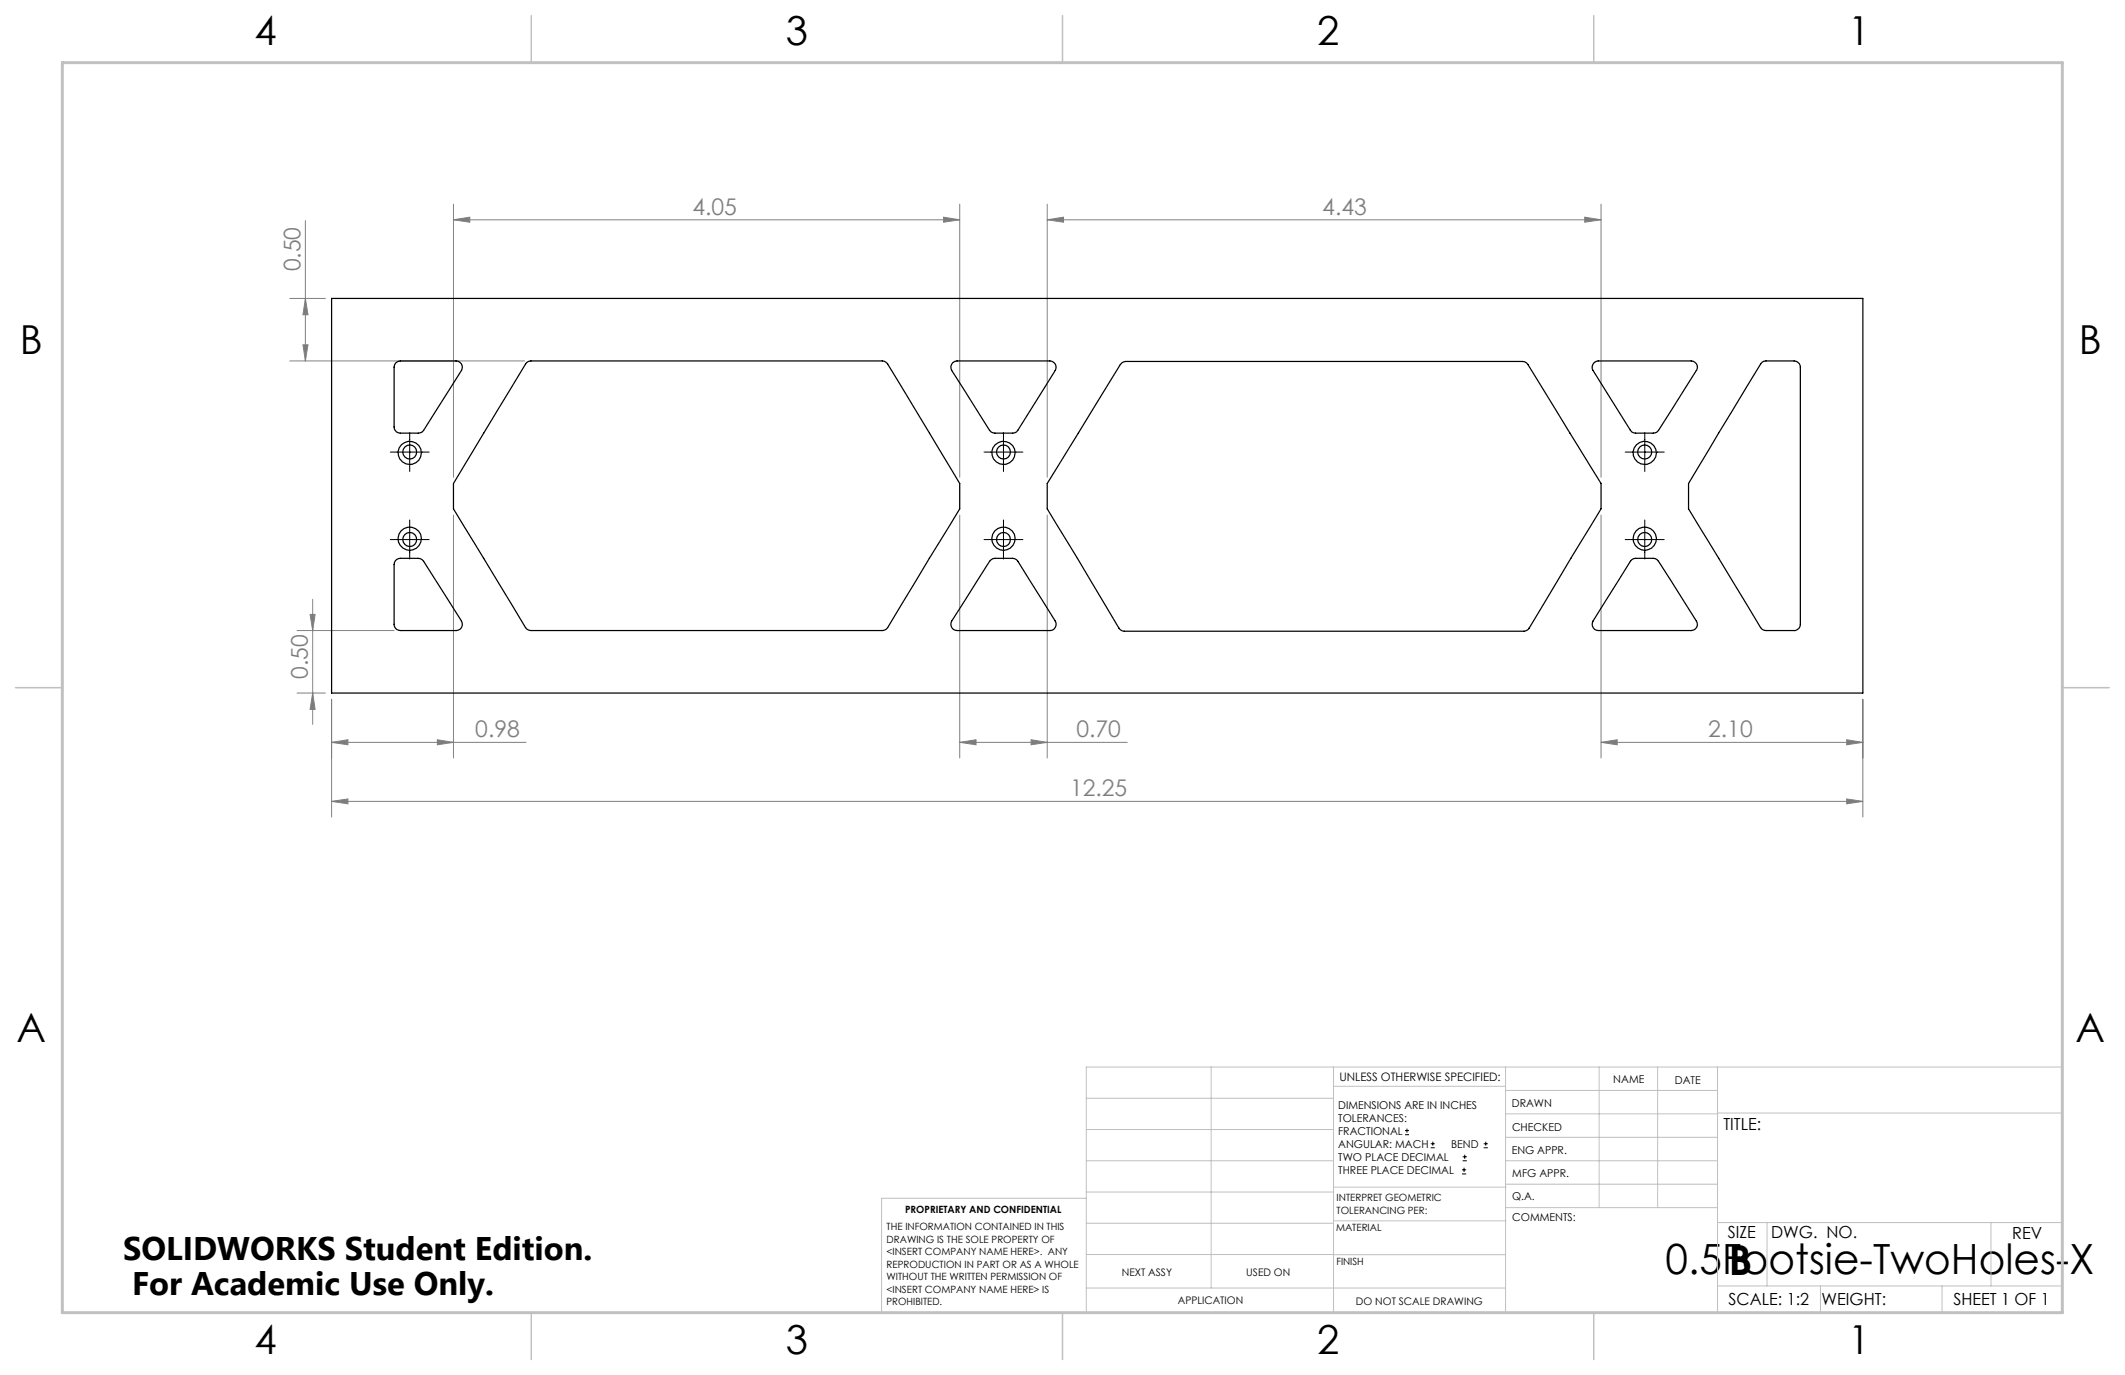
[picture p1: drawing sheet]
<svg xmlns="http://www.w3.org/2000/svg" width="432mm" height="279mm" viewBox="0 0 432 279" stroke-linecap="round" stroke-linejoin="round" font-family="sans-serif">
<g fill="none" stroke="#000" stroke-width=".2">
<path d="M79.3 91.9h7.9M83.3 87.9v7.9M200 91.9h7.9M203.9 87.9v7.9M330.2 91.9h8M334.2 87.9v7.9M79.3 109.6h7.9M83.3 105.7v7.9M200 109.6h7.9M203.9 105.7v7.9M330.2 109.6h8M334.2 105.7v7.9"/>
<path d="M285.5 230.6h.8M285.5 229.7h.8M285.9 229.3v.9M290.7 233.2h.8M290.7 232.4h.8M291.1 232v.8M297.1 238.5h.8M297.1 237.7h.8M297.2 235.9h.9M297.2 235.1h.9M297.5 237.3v.8M297.6 234.6v.9"/>
<path d="M301.5 233.2h.8M301.5 232.4h.8M301.9 232v.8"/>
</g>
<g fill="none" stroke="#808080" stroke-width=".2">
<path d="M62.1 44.8v28.5M92.1 44.7l3.4-.6v1.1zM92.1 41.5v55.5M92.1 44.7h102.9M191.7 44.1l3.3 .6-3.3 .5zM195 41.5v55.5M212.8 44.7l3.3-.6v1.1zM212.8 44.7h112.5M212.8 41.5v55.5M322 44.1l3.3 .6-3.3 .5zM325.3 41.5v55.5M58.9 60.6h7.2"/>
<path d="M58.9 73.3h47.7M61.6 70.1h1l-.5 3.2zM62.1 60.6l.5 3.4h-1zM92.1 104.7v49.3M195 104.7v49.3M212.8 104.7v49.3M325.3 104.7v49.3M60.4 128.1h19.7M63 124.8h1l-.5 3.3zM63.5 121.8v25.4M60.4 140.8h5.7M63.5 140.8l.5 3.3h-1z"/>
<path d="M67.4 150.8l3.3-.5v1zM67.4 142.1v23.9M67.4 150.8h39.5M88.9 150.3l3.2 .5-3.2 .5zM195 150.8l3.3-.5v1zM195 150.8h34.1M209.5 150.3l3.3 .5-3.3 .5zM325.3 150.8l3.3-.5v1zM325.3 150.8h53.2M375.2 150.3l3.3 .5-3.3 .5zM378.5 142.1v23.9M67.4 162.8l3.3-.5v1z"/>
<path d="M67.4 162.8h311.1M375.2 162.3l3.3 .5-3.3 .5z"/>
</g>
<g fill="none" stroke="#c0c0c0" stroke-width=".2">
<path d="M246.1 216.8v44.9M271 216.8v49.9M305.9 216.8v49.9M324.9 216.8v28.6M336.8 216.8v28.6M349 216.8v49.9M220.7 235.9h50.3M220.7 229.5h50.3M220.7 223.2h50.3M271 220.7h34.9M305.9 231.1h43.1M305.9 226.3h43.1"/>
<path d="M305.9 221.6h43.1M305.9 235.9h43.1M349 226.2h70.1M220.7 243.5h-41.6v23.2h240v-49.9h-198.4v49.9M220.7 248.6h50.3M220.7 242.2h50.3M220.7 254.9h50.3M271 255h34.9M271 248.1h35M271 241.2h35M305.9 240.6h43.1M306 245.4h43"/>
<path d="M349 248.4h70.1M359.1 248.4v12.9M404.6 248.4v12.9M220.7 261.7h85.2M349 261.3h70.1M369.9 261.3v5.4M394.6 261.3v5.4"/>
</g>
<path d="M107.9 3.2v9.5M215.9 3.2v9.5M323.8 3.2v9.5M3.1 139.7h9.6M419.1 139.7h9.5M107.9 266.7v9.6M215.9 266.7v9.6M323.8 266.7v9.6" fill="none" stroke="#c0c0c0" stroke-width=".3"/>
<path d="M12.7 12.7h406.4v254h-406.4z" fill="none" stroke="#c0c0c0" stroke-width=".6"/>
<g fill="#808080">
<path d="M67.4 162.8l3.3-.5v1zM375.2 162.3l3.3 .5-3.3 .5zM67.4 150.8l3.3-.5v1zM88.9 150.3l3.2 .5-3.2 .5zM92.1 44.7l3.4-.6v1.1zM191.7 44.1l3.3 .6-3.3 .5zM212.8 44.7l3.3-.6v1.1zM322 44.1l3.3 .6-3.3 .5zM325.3 150.8l3.3-.5v1zM375.2 150.3l3.3 .5-3.3 .5z"/>
<path d="M195 150.8l3.3-.5v1zM209.5 150.3l3.3 .5-3.3 .5z"/>
<path d="M62.1 60.6l.5 3.4h-1zM61.6 70.1h1l-.5 3.2zM63 124.8h1l-.5 3.3zM63.5 140.8l.5 3.3h-1z"/>
</g>
<g fill="none" stroke="#000" stroke-width=".25">
<path d="M67.4 60.6h311.1v80.2h-311.1zM80.4 73.8l.3-.3 .7-.2h11.3a1.28 1.28 0 0 1 1.1 2l-8 12.5-.8 .2h-3.6a1.24 1.24 0 0 1-1.3-1.3v-12.1zM107.1 73.6l.8-.3h71.4a1.35 1.35 0 0 1 1.1 .7l14.6 24.2v5.2l-14.9 24.4-.8 .3h-71.4a1.23 1.23 0 0 1-1.1-.6l-14.7-24.1v-5.2zM193.6 73.7l.8-.4h18.9a1.28 1.28 0 0 1 1.1 2l-7.6 12.1-.2 .4-.8 .2h-3.6l-.8-.2-.3-.3-7.7-12.2a1.28 1.28 0 0 1 .2-1.6zM227.9 73.8l.8-.4h80.7a1.35 1.35 0 0 1 1.1 .7l14.8 24.1v5.2l-14.8 24.6-.8 .3h-81.2a1.35 1.35 0 0 1-1.1-.7l-14.6-24.2v-5.2zM323.9 73.7l.8-.4h18.9a1.25 1.25 0 0 1 1.1 2l-7.7 12.2-.3 .3-.7 .2h-3.6l-.8-.2-7.9-12.5a1.26 1.26 0 0 1 .2-1.6zM358 73.6l.8-.3h5.8a1.31 1.31 0 0 1 1.2 1.3v52.3a1.25 1.25 0 0 1-1.2 1.2h-5.8a1.23 1.23 0 0 1-1-.6l-14.7-24.1v-5.2zM80.4 113.9l.3-.3 .7-.1h3.6l.8 .2 8 12.5a1.27 1.27 0 0 1-1.1 1.9h-11.3a1.24 1.24 0 0 1-1.3-1.2v-12.2zM201.4 113.7l.8-.2h3.6l.8 .2 7.8 12.5a1.27 1.27 0 0 1-1.1 1.9h-18.8a1.28 1.28 0 0 1-1.1-1.9zM331.6 113.7l.8-.2h3.6l.7 .2 8 12.5a1.25 1.25 0 0 1-1.1 1.9h-18.8a1.28 1.28 0 0 1-1.1-1.9z"/>
<circle cx="83.3" cy="92" r="2.36"/>
<circle cx="83.3" cy="91.8" r="1.43"/>
<circle cx="203.9" cy="92" r="2.36"/>
<circle cx="203.9" cy="91.8" r="1.43"/>
<circle cx="334.2" cy="91.8" r="1.43"/>
<circle cx="334.2" cy="92" r="2.36"/>
<circle cx="83.3" cy="109.5" r="2.37"/>
<circle cx="83.3" cy="109.6" r="1.43"/>
<circle cx="203.9" cy="109.5" r="2.37"/>
<circle cx="203.9" cy="109.6" r="1.43"/>
<circle cx="334.2" cy="109.6" r="1.43"/>
<circle cx="334.2" cy="109.5" r="2.36"/>
</g>
<g font-size="8.5">
<text x="338.5" y="258.9">0.5Footsie-TwoHoles-X</text>
<text x="351.3" y="259">B</text>
</g>
<g font-size="8.1">
<text x="51.7" y="9.1">4</text>
<text x="159.7" y="9.1">3</text>
<text x="267.6" y="9.1">2</text>
<text x="375.6" y="9.1">1</text>
<text x="4" y="72">B</text>
<text x="422.4" y="72">B</text>
<text x="3.3" y="211.7">A</text>
<text x="421.7" y="211.7">A</text>
<text x="51.7" y="275.2">4</text>
<text x="159.7" y="275.2">3</text>
<text x="267.6" y="275.2">2</text>
<text x="375.6" y="275.2">1</text>
</g>
<g font-size="6.6">
<text x="25" y="255.9">SOLIDWORKS Student Edition.</text>
<text x="26.8" y="263.2">For Academic Use Only.</text>
</g>
<g font-size="4.7" fill="#808080">
<text x="140.7" y="43.6">4.05</text>
<text x="268.7" y="43.6">4.43</text>
<text x="61.1" y="55.2" transform="rotate(-90 61.1 55.2)">0.50</text>
<text x="62.5" y="137.9" transform="rotate(-90 62.5 137.9)">0.50</text>
<text x="96.6" y="149.8">0.98</text>
<text x="218.7" y="149.8">0.70</text>
<text x="347.1" y="149.8">2.10</text>
<text x="217.4" y="161.8">12.25</text>
</g>
<g font-size="3.4">
<text x="350.2" y="229.5">TITLE:</text>
<text x="351.1" y="251.6">SIZE</text>
<text x="359.9" y="251.6">DWG. NO.</text>
<text x="408.9" y="251.7">REV</text>
<text x="351.2" y="265.2">SCALE: 1:2</text>
<text x="370.1" y="265.3">WEIGHT:</text>
<text x="396.9" y="265.2">SHEET 1 OF 1</text>
</g>
<text font-size="2.4" x="272.2" y="219.7">UNLESS OTHERWISE SPECIFIED:</text>
<g font-size="2.2">
<text x="327.8" y="220.1">NAME</text>
<text x="340.3" y="220.2">DATE</text>
<text x="271.9" y="225.3">DIMENSIONS ARE IN INCHES</text>
<text x="271.9" y="227.9">TOLERANCES:</text>
<text x="307.2" y="224.9">DRAWN</text>
<text x="271.9" y="230.6">FRACTIONAL</text>
<text x="271.9" y="233.2">ANGULAR: MACH</text>
<text x="294.9" y="233.2">BEND</text>
<text x="307.3" y="229.8">CHECKED</text>
<text x="271.9" y="235.9">TWO PLACE DECIMAL</text>
<text x="271.9" y="238.5">THREE PLACE DECIMAL</text>
<text x="307.2" y="234.5">ENG APPR.</text>
<text x="307.3" y="239.2">MFG APPR.</text>
<text x="307.3" y="243.9">Q.A.</text>
<text x="307.3" y="248.1">COMMENTS:</text>
</g>
<g font-size="2.1">
<text x="227.9" y="259.2">NEXT ASSY</text>
<text x="253.3" y="259.2">USED ON</text>
<text x="239.3" y="265">APPLICATION</text>
<text x="275.5" y="265.1">DO NOT SCALE DRAWING</text>
</g>
<g font-size="2">
<text x="271.6" y="244.1">INTERPRET GEOMETRIC</text>
<text x="180.2" y="250">THE INFORMATION CONTAINED IN THIS</text>
<text x="183.9" y="246.4">PROPRIETARY AND CONFIDENTIAL</text>
<text x="271.5" y="250.2">MATERIAL</text>
<text x="271.6" y="246.6">TOLERANCING PER:</text>
<text x="180.2" y="252.5">DRAWING IS THE SOLE PROPERTY OF</text>
<text x="180.2" y="255.1">&lt;INSERT COMPANY NAME HERE&gt;. ANY</text>
<text x="180.2" y="257.6">REPRODUCTION IN PART OR AS A WHOLE</text>
<text x="271.5" y="257">FINISH</text>
<text x="180.2" y="260.1">WITHOUT THE WRITTEN PERMISSION OF</text>
<text x="180.2" y="262.6">&lt;INSERT COMPANY NAME HERE&gt; IS</text>
<text x="180.2" y="265.2">PROHIBITED.</text>
</g>
</svg>
